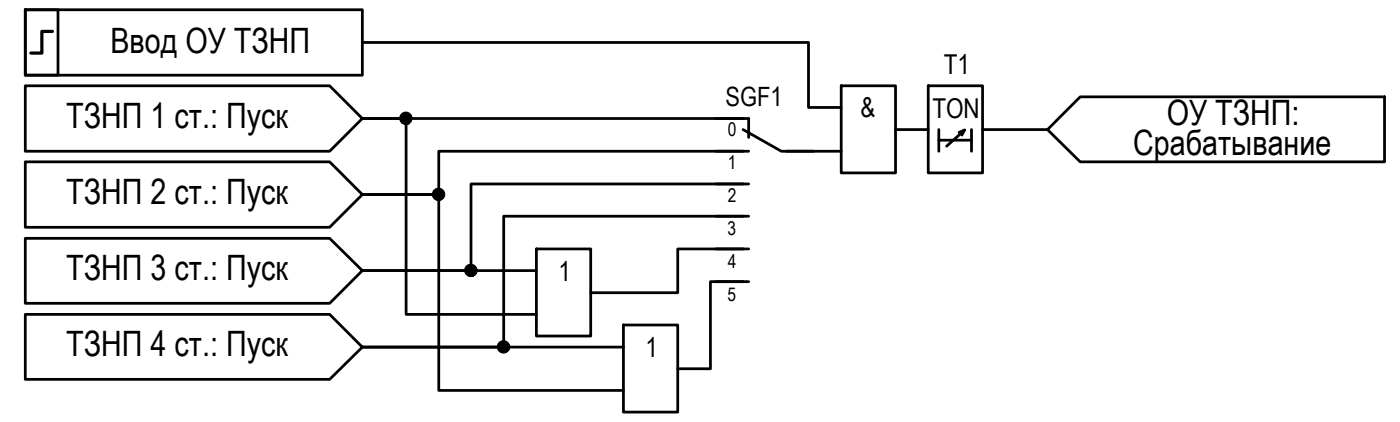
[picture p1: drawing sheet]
<svg xmlns="http://www.w3.org/2000/svg" width="129mm" height="39mm" viewBox="0 0 129 39" stroke-linecap="round" stroke-linejoin="round" font-family="sans-serif">
<path d="M65.8 10.9h3v1.7M65.8 13.9h3M68.3 11.9l3.5 2h3" fill="none" stroke="#000" stroke-width=".25"/>
<!-- layer: 0 -->
<g fill="none" stroke="#000" stroke-width=".25">
<path d="M2.3 7.9h28l3 3-3 3h-28zM2.3 14.9h28l3 3-3 3h-28zM2.3 .9h3v6h-3zM2.3 .9h31v6h-31zM33.3 10.9h4v18h12M33.3 17.9h7v18h17M33.3 3.9h41v6h3M33.3 10.9h35M65.8 16.9h3M65.8 19.9h3M68.3 13.9h-28v4h-7M68.3 16.9h-25v8h-10"/>
<path d="M68.3 19.9h-22v12h-13l-3-3h-28v5.9h28l3-2.9h24M72.3 13.9h5M77.3 7.9h5v8h-5zM82.3 11.9h3M85.3 7.9h5v8h-5zM86.3 11.9v2M86.3 12.9h3M88.2 12.2l.5-.3-1.7 1.5M88.7 11.9l-.3 .5M89.3 11.9v2M90.3 11.9h6M96.3 11.9l3-3h28v6h-28z"/>
<path d="M2.3 21.9h28l3 3-3 3h-28zM33.3 24.9h16M49.3 22.9h5v8h-5zM57.3 29.9h5v8h-5zM65.8 22.9h3M65.8 25.9h3M68.3 22.9h-6v4h-8M68.3 25.9h-3v8h-3"/>
<circle cx="37.3" cy="10.9" r=".49"/>
<circle cx="40.3" cy="17.9" r=".49"/>
<circle cx="43.3" cy="24.8" r=".49"/>
<circle cx="46.3" cy="31.9" r=".49"/>
</g>
<g fill="#000" stroke="#000" stroke-width=".09">
<path d="M37.2 11.4h.3zM37.2 10.4h.3zM37.3 10.4h.1zM40.2 18.4h.2zM40.3 17.4h.1zM43.2 25.4h.2zM43.3 24.4h.1zM46.2 32.3h.2zM46.3 31.4h.1z"/>
<path d="M37.2 11.4h.2zM37.3 11.4h.1z"/>
<path d="M37.3 10.4h.2zM37.3 10.4h.2zM37.2 10.4h.3z"/>
<path d="M37.2 10.4h.3zM37.1 10.4h.4z"/>
<path d="M37.1 10.4l.5 .1zM37.1 10.4l.5 .1z"/>
<path d="M37.1 11.4h.4zM37.1 11.4h.4zM37.2 11.4h.3z"/>
<path d="M37.1 10.5h.5zM37 10.5h.6z"/>
<path d="M37.1 11.3h.5zM37.1 11.3l.4 .1z"/>
<path d="M37 10.5h.6zM37 10.5h.6z"/>
<path d="M37 10.5h.7zM37 10.5h.7z"/>
<path d="M37 11.3h.6zM37 11.3h.6z"/>
<path d="M37 11.3h.6zM37 11.3h.6z"/>
<path d="M37 10.5l.7 .1zM37 10.5l.7 .1z"/>
<path d="M37 11.2h.7zM37 11.2l.6 .1z"/>
<path d="M36.9 10.6h.9zM36.9 10.6h.9z"/>
<path d="M36.9 11.2h.8zM36.9 11.2h.8z"/>
<path d="M36.9 10.6l.9 .1zM36.9 10.6l.9 .1z"/>
<path d="M36.9 10.7h.9zM36.9 10.7h.9z"/>
<path d="M36.9 11.1h.9zM36.9 11.1h.9z"/>
<path d="M36.9 11.1h.9zM36.9 11.1l.8 .1z"/>
<path d="M36.9 10.7l.9 .1zM36.9 10.7l.9 .1z"/>
<path d="M36.8 10.8h1zM36.8 10.8h1z"/>
<path d="M36.8 10.8h1zM36.8 10.8h1z"/>
<path d="M36.8 10.8l1 .1zM36.8 10.8l1 .1z"/>
<path d="M36.8 10.9l1 .1zM36.8 10.9l1 .1z"/>
<path d="M36.8 11h1zM36.8 11h1z"/>
<path d="M36.8 11l1 .1zM36.8 11l1 .1z"/>
<path d="M36.9 11.1h.9zM36.9 11.1h.9z"/>
<path d="M36.8 10.9h1zM36.8 10.9h1z"/>
<path d="M40.2 18.4h.2zM40.3 18.4h.1z"/>
<path d="M40.3 17.4h.1zM40.2 17.4h.2z"/>
<path d="M40.2 17.4h.3zM40.2 17.4h.3z"/>
<path d="M40.2 17.4h.4zM40.1 17.4h.5z"/>
<path d="M40.2 18.3h.3zM40.2 18.3l.2 .1z"/>
<path d="M40.1 17.4h.5zM40.1 17.4h.5z"/>
<path d="M40.1 17.4l.5 .1zM40.1 17.4l.5 .1z"/>
<path d="M40.1 18.3h.5zM40.1 18.3h.5z"/>
<path d="M40.1 18.3h.5zM40.1 18.3h.4z"/>
<path d="M40 17.5h.6zM40 17.5h.6z"/>
<path d="M40 18.3h.6zM40 18.3h.6z"/>
<path d="M40 17.5h.7zM40 17.5h.7z"/>
<path d="M40 18.3h.6zM40 18.3h.6z"/>
<path d="M40 17.5l.7 .1zM40 17.5l.7 .1z"/>
<path d="M40 18.2h.7zM40 18.2l.6 .1z"/>
<path d="M39.9 17.6h.9zM39.9 17.6h.9z"/>
<path d="M39.9 18.2h.8zM39.9 18.2h.9z"/>
<path d="M39.9 18.2h.8zM39.9 18.2h.8z"/>
<path d="M39.9 17.6l.9 .1zM39.9 17.6l.9 .1z"/>
<path d="M39.9 17.7h.9zM39.9 17.7h.9z"/>
<path d="M39.9 18.1l.9 .1zM39.9 18.1l.9 .1z"/>
<path d="M39.9 17.7h.9zM39.9 17.7h.9z"/>
<path d="M39.8 17.7l1 .1zM39.8 17.7l1 .1z"/>
<path d="M39.8 17.8h1zM39.8 17.8h1z"/>
<path d="M39.8 17.8l1 .1zM39.8 17.8l1 .1z"/>
<path d="M39.8 17.9h1zM39.8 17.9h1z"/>
<path d="M39.8 17.9l1 .1zM39.8 17.9l1 .1z"/>
<path d="M39.8 18h1zM39.8 18h1h-1z"/>
<path d="M39.8 18l1 .1zM39.8 18l1 .1z"/>
<path d="M39.9 18.1h.9zM39.9 18.1h.9z"/>
<path d="M43.2 25.4h.2zM43.3 25.4h.1z"/>
<path d="M43.3 24.4h.1zM43.2 24.4h.2z"/>
<path d="M43.2 24.4h.3zM43.2 24.4h.3z"/>
<path d="M43.2 24.4h.3zM43.2 24.4h.3z"/>
<path d="M43.2 25.4h.3zM43.2 25.4h.2z"/>
<path d="M43.1 24.4h.5zM43.1 24.4h.5z"/>
<path d="M43.1 25.3h.4zM43.1 25.3l.4 .1z"/>
<path d="M43.1 24.4l.5 .1zM43.1 24.4l.5 .1z"/>
<path d="M43.1 25.3h.5zM43.1 25.3h.4z"/>
<path d="M43 24.5h.6zM43 24.5h.6z"/>
<path d="M43 25.3h.6zM43 25.3h.6z"/>
<path d="M43 24.5h.7zM43 24.5h.7z"/>
<path d="M43 25.2h.6zM43 25.2l.6 .1z"/>
<path d="M43 24.5l.7 .1zM43 24.5l.7 .1z"/>
<path d="M43 25.2h.7zM43 25.2h.6z"/>
<path d="M42.9 24.6h.8zM42.9 24.6h.8z"/>
<path d="M42.9 24.6h.9zM42.9 24.6h.9z"/>
<path d="M42.9 25.2h.8zM42.9 25.2h.8z"/>
<path d="M42.9 25.2h.8zM42.9 25.2h.8z"/>
<path d="M42.9 24.6l.9 .1zM42.9 24.6l.9 .1z"/>
<path d="M42.9 24.7h.9zM42.9 24.7h.9z"/>
<path d="M42.9 25.1h.9zM42.9 25.1h.9z"/>
<path d="M42.9 25.1h.9zM42.9 25.1l.8 .1z"/>
<path d="M42.8 24.7l1 .1zM42.8 24.7l1 .1z"/>
<path d="M42.8 24.8h1zM42.8 24.8h1z"/>
<path d="M42.8 24.8l1 .1zM42.8 24.8l1 .1z"/>
<path d="M42.8 24.9h1zM42.8 24.9h1h-1z"/>
<path d="M42.8 24.9l1 .1zM42.8 24.9l1 .1z"/>
<path d="M42.8 25h1zM42.8 25h1z"/>
<path d="M42.8 25h1zM42.8 25l1 .1z"/>
<path d="M46.2 32.3h.2zM46.3 32.3h.1z"/>
<path d="M46.3 31.4h.1zM46.2 31.4h.2z"/>
<path d="M46.2 31.4h.3zM46.1 31.4h.4z"/>
<path d="M46.1 31.4h.4zM46.1 31.4h.4z"/>
<path d="M46.1 32.3h.4zM46.1 32.3h.3z"/>
<path d="M46.1 31.4h.5zM46.1 31.4h.5z"/>
<path d="M46.1 32.3h.4zM46.1 32.3h.4z"/>
<path d="M46.1 31.4l.5 .1zM46.1 31.4l.5 .1z"/>
<path d="M46.1 32.3h.5zM46.1 32.3h.4z"/>
<path d="M46.1 31.5h.5zM46.1 31.5h.5z"/>
<path d="M46.1 32.3h.5zM46.1 32.3h.5z"/>
<path d="M46 31.5h.7zM46 31.5h.7z"/>
<path d="M46 32.3h.6zM46 32.3h.6z"/>
<path d="M46 31.5h.7zM45.9 31.5h.8z"/>
<path d="M46 32.2h.7zM46 32.2l.6 .1z"/>
<path d="M45.9 31.5l.8 .1zM45.9 31.5l.8 .1z"/>
<path d="M45.9 31.6h.9zM45.9 31.6h.9z"/>
<path d="M45.9 32.1l.8 .1zM45.9 32.1l.8 .1z"/>
<path d="M45.9 32.2h.8zM45.9 32.2h.8z"/>
<path d="M45.9 31.6l.9 .1zM45.9 31.6l.9 .1z"/>
<path d="M45.8 31.7h1zM45.8 31.7h1z"/>
<path d="M45.8 32.1h1zM45.8 32.1h1z"/>
<path d="M45.9 32.1h.9zM45.9 32.1h.8z"/>
<path d="M45.8 31.7l1 .1zM45.8 31.7l1 .1z"/>
<path d="M45.8 31.8h1zM45.8 31.8h1h-1z"/>
<path d="M45.8 31.8l1 .1zM45.8 31.8l1 .1z"/>
<path d="M45.8 31.9h1zM45.8 31.9h1z"/>
<path d="M45.8 31.9l1 .1zM45.8 31.9l1 .1z"/>
<path d="M45.8 32h1zM45.8 32h1z"/>
<path d="M45.8 32h1zM45.8 32l1 .1z"/>
</g>
<path d="M4.8 2.9h-1v2h-1" fill="none" stroke="#000" stroke-width=".3"/>
<g font-size="3.2">
<text x="10.2" y="4.9">Ввод ОУ ТЗНП</text>
<text x="6.1" y="11.7">ТЗНП 1 ст.: Пуск</text>
<text x="107.3" y="11.5">ОУ ТЗНП:</text>
<text x="104.2" y="14.2">Срабатывание</text>
<text x="6.1" y="18.7">ТЗНП 2 ст.: Пуск</text>
<text x="6.1" y="25.7">ТЗНП 3 ст.: Пуск</text>
<text x="6.1" y="32.7">ТЗНП 4 ст.: Пуск</text>
</g>
<g font-size="2.5">
<text x="79.1" y="10.8">&amp;</text>
<text x="85.7" y="10.8">TON</text>
<text x="86.8" y="6.8">T1</text>
<text x="51.3" y="25.8">1</text>
<text x="59.3" y="32.8">1</text>
</g>
<text font-size="2.4" x="66.7" y="9.7">SGF1</text>
<g font-size="1.7">
<text x="66.9" y="12.5">0</text>
<text x="66.9" y="15.5">1</text>
<text x="66.9" y="21.6">3</text>
<text x="66.9" y="18.6">2</text>
<text x="66.9" y="27.6">5</text>
<text x="66.9" y="24.6">4</text>
</g>
</svg>
